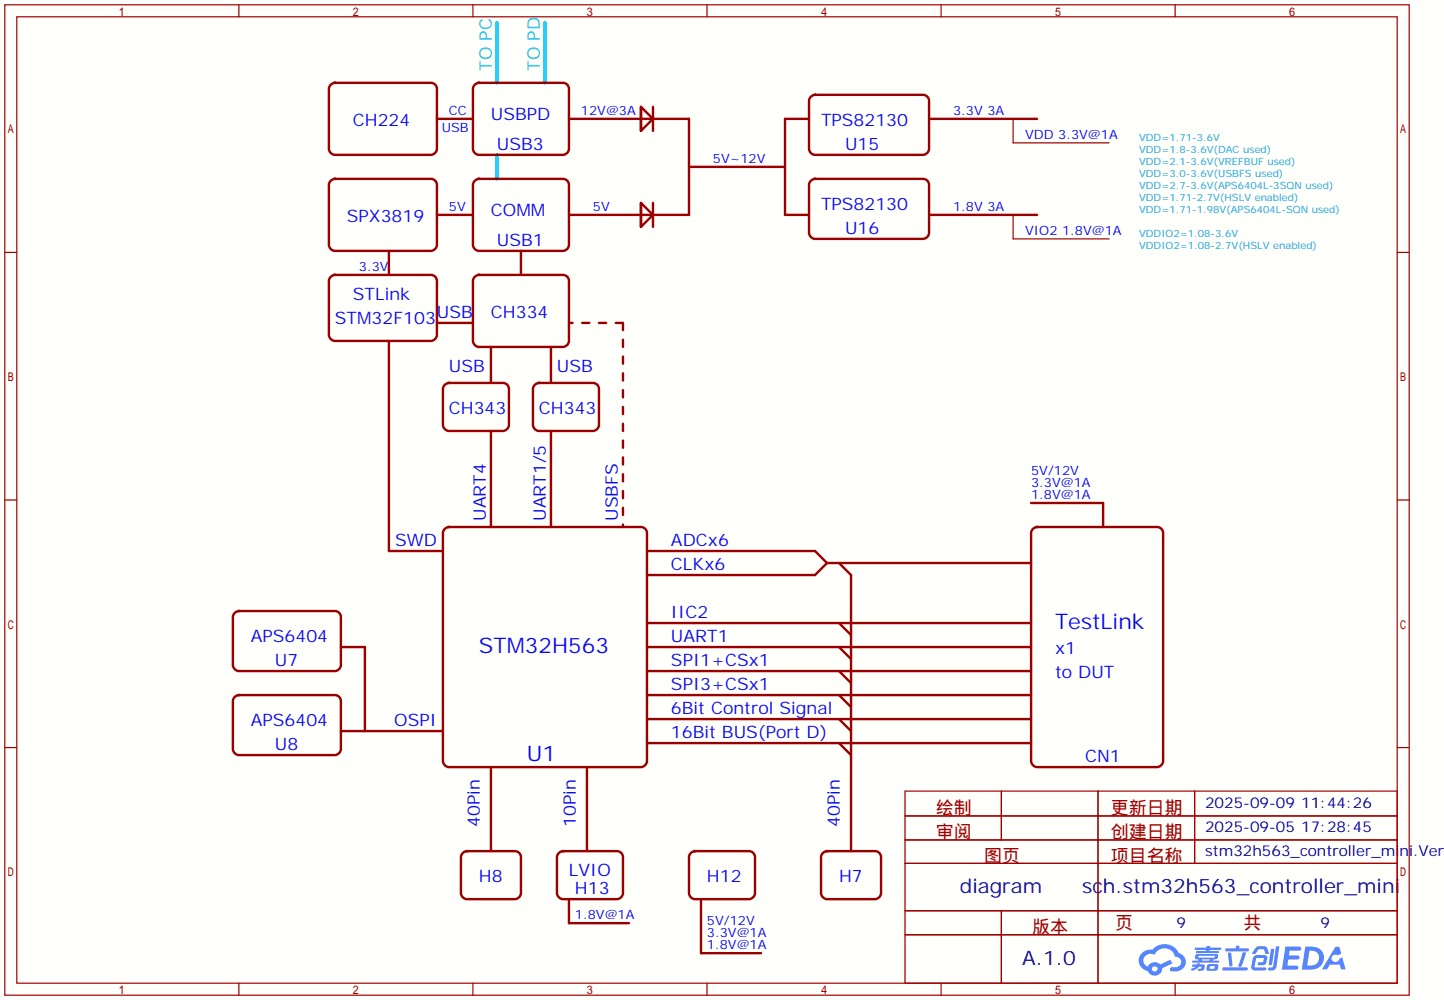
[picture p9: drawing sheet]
<svg xmlns="http://www.w3.org/2000/svg" width="306mm" height="212mm" viewBox="0 0 306 212" stroke-linecap="round" stroke-linejoin="round" font-family="sans-serif">
<path d="M0 0h305.6v211.6h-305.6z" fill="#fffffc"/>
<g fill="none" stroke="#a10000" stroke-width=".25">
<path d="M1 1h297.2v209.6h-297.2zM3.6 3.6h292.1v204.4h-292.1zM50.5 1v2.6M100.1 1v2.6M149.6 1v2.6M199.1 1v2.6M248.7 1v2.6M1 53.4h2.6M295.7 53.4h2.5M1 105.8h2.6M295.7 105.8h2.5M1 158.2h2.6"/>
<path d="M295.7 158.2h2.5M50.5 208v2.6M100.1 208v2.6M149.6 208v2.6M199.1 208v2.6M248.7 208v2.6"/>
</g>
<g fill="#5487ff">
<path d="M272 200.3h2.7a.48 .48 0 0 1 .7 .4 .48 .48 0 0 1-.7 .4h-1.8l-.2 1.1h1.9a.43 .43 0 0 1 .4 .4 .43 .43 0 0 1-.5 .4h-1.9l-.2 1.3h1.7a.45 .45 0 0 1 .6 .2 .45 .45 0 0 1-.2 .6h-3.2z"/>
<path d="M282.6 200.3h.8l.4 1.5-.7 .3a.84 .84 0 0 0-1.2 .3 .84 .84 0 0 0 .3 1.1 .84 .84 0 0 0 1.1-.4l.1-.2 .6-.3 .7 2.5h-.9l-.3-1h-2.1l-.6 1h-1.1z"/>
<path d="M269 200.8h.7l-.5 3.1a.36 .36 0 0 1-.4 .3 .36 .36 0 0 1-.3-.3z"/>
<path d="M270 200.2h.7l-.6 4.3a1.13 1.13 0 0 1-1.8 .6l.2-.4h.8l.1-.2z"/>
<path d="M265.7 200.6l.6-.4h1a.77 .77 0 0 1 .9 .5l.3 1-.2 .2h-.5l-.3-.9-.2-.2-1 .1-.7 1-.6-.1v-.2z"/>
<path d="M265.3 202.4l.5-.3h1.7a.81 .81 0 0 1 .7 .5 .81 .81 0 0 1-.2 .8 .81 .81 0 0 1-.9 .8h-.7a.32 .32 0 0 1-.3-.3 .32 .32 0 0 1 .4-.3h.8l.2-.9-1.7 .1-.3 1.8 2.2 .1a.32 .32 0 0 1 .3 .4 .32 .32 0 0 1-.4 .2h-2.3l-.4-.3-.1-.5z"/>
<path d="M258.7 204.7h5a.33 .33 0 0 1 .4 .3 .33 .33 0 0 1-.4 .3h-4.9l-.1-.1z"/>
<path d="M263 201.5h.7l-.6 2a.98 .98 0 0 1-.8 1.1l-.2-.3z"/>
<path d="M259.8 201.6h.7l.3 2.5a.34 .34 0 0 1-.3 .4 .34 .34 0 0 1-.4-.3z"/>
<path d="M259.3 200.7h2.2l.2-.6h.6l-.1 .6h1.8a.32 .32 0 0 1 .3 .3 .32 .32 0 0 1-.4 .3h-4.5l-.1-.2z"/>
<path d="M252.3 204.1h.9l.1-.3h.7l-.1 .3h.9a.82 .82 0 0 1-.6 1.3h-.7v-.4l.6-.1 .1-.3a.68 .68 0 0 0-.9 .4l-1.1 .4-.2-.4 1-.5h-.8z"/>
<path d="M252.9 200.5h2.4l.1-.3h.7l-.1 .3h2.2l.3 .3-.3 .2h-2.2l-.1 .2h1.8l.2 .3-.2 .1h-4.5l-.1-.4h2l.1-.2h-2.3l-.1-.2z"/>
<path d="M276.2 200.3l-.7 4.9h1.6a2.5 2.5 0 0 0 3.1-2.5 2.5 2.5 0 0 0-3.1-2.4zM277.1 201.1a1.61 1.61 0 0 1 2 1.5 1.61 1.61 0 0 1-1.8 1.7h-.7z"/>
<path d="M253 202a.55 .55 0 0 0-.2 .8 .55 .55 0 0 0 .7 .2l.1 .3h-1.3v.3l5.5 .1 .2-.2-.2-.2h-1.2l.2-.3a.7 .7 0 0 0 .9-.3 .7 .7 0 0 0-.1-.8l-4.1-.1zM253.6 202.3l3.3-.1 .2 .1-.2 .3h-3.2zM254.3 203h1.7l-.1 .3h-1.5z"/>
<path d="M255.5 204.2a1.05 1.05 0 0 0-.1 1.2 2.91 2.91 0 0 0 2.2-.2 .98 .98 0 0 0 0-1.2h-1.6zM256.1 204.5l.8-.1 .1 .1v.3l-.2 .2-.8-.1z"/>
<path d="M241.7 201.6a2.23 2.23 0 0 0-.6 2.3 2.23 2.23 0 0 0 1.8 1.6 1.58 1.58 0 0 0 1.7 .9 1.58 1.58 0 0 0 1.3-1.5l2.2-1.1-.5-.7-2.1 1a1.65 1.65 0 0 0-2.6 .4 1.45 1.45 0 0 1-.8-1.9 1.45 1.45 0 0 1 2-.7l.2 .1a2.3 2.3 0 0 1 2.3-1.3 2.3 2.3 0 0 1 2.1 1.7 1.12 1.12 0 0 1 1.3 1 1.12 1.12 0 0 1-1.2 1.2h-.7a.45 .45 0 0 0-.5 .4 .45 .45 0 0 0 .4 .5 2.21 2.21 0 0 0 2.2-.5 2.21 2.21 0 0 0 .5-2.3 2.13 2.13 0 0 0-1.3-1.1 3.3 3.3 0 0 0-5.5-.7l-1.2 .1zM243.8 205a.57 .57 0 0 1 1.1 0 .57 .57 0 0 1-1.1 0z"/>
</g>
<path d="M191.5 167.4h104.2v40.6h-104.2zM191.5 172.6h104.2M191.5 177.7h104.2M211.9 167.4v10.3M232.3 167.4v40.6M252.8 167.4v15.3M191.5 182.7h104.2M191.5 192.7h104.2M191.5 197.8h104.2M211.9 192.7v15.3" fill="none" stroke="#a10000" stroke-width=".25"/>
<g fill="none" stroke="#900" stroke-width=".51">
<path d="M69.9 18l.3-.2 .7-.3h20.3a1.27 1.27 0 0 1 1.3 1.3v12.7a1.35 1.35 0 0 1-1.3 1.3h-20.3a1.35 1.35 0 0 1-1.3-1.3v-12.7zM100.4 18l.3-.2 .6-.3h17.8a1.27 1.27 0 0 1 1.3 1.3v12.7a1.35 1.35 0 0 1-1.3 1.3h-17.8a1.35 1.35 0 0 1-1.2-1.3v-12.7zM69.9 38.4l.3-.3 .7-.3h20.3a1.27 1.27 0 0 1 1.3 1.3v12.7a1.35 1.35 0 0 1-1.3 1.3h-20.3a1.35 1.35 0 0 1-1.3-1.3v-12.7zM92.5 25.1h7.6M100.4 38.4l.3-.3 .6-.3h17.8a1.27 1.27 0 0 1 1.3 1.3v12.7a1.35 1.35 0 0 1-1.3 1.3h-17.8a1.35 1.35 0 0 1-1.2-1.3v-12.7zM120.4 25.1h25.4v20.4h-25.4M135.6 22.6v5.1v-5.1l2.6 2.5-2.6 2.6M138.2 22.6v5.1M145.8 35.3h20.3M171.2 25.1h-5.1v20.4h5.1M171.5 20.6l.3-.3 .7-.2h22.8a1.27 1.27 0 0 1 1.3 1.2v10.2a1.35 1.35 0 0 1-1.3 1.3h-22.8a1.35 1.35 0 0 1-1.3-1.3v-10.2zM171.5 38.4l.3-.3 .7-.3h22.8a1.27 1.27 0 0 1 1.3 1.3v10.2a1.35 1.35 0 0 1-1.3 1.2h-22.8a1.35 1.35 0 0 1-1.3-1.2v-10.2z"/>
<path d="M196.6 25.1h22.9M69.9 58.7l.3-.3 .7-.2h20.3a1.27 1.27 0 0 1 1.3 1.2v11.5a1.35 1.35 0 0 1-1.3 1.2h-20.3a1.35 1.35 0 0 1-1.3-1.2v-11.5zM82.3 53.1v5.1M92.5 45.5h7.6M100.4 58.7l.3-.3 .6-.2h17.8a1.27 1.27 0 0 1 1.3 1.2v12.7a1.35 1.35 0 0 1-1.3 1.3h-17.8a1.35 1.35 0 0 1-1.2-1.3v-12.7zM110.2 53.1v5.1M135.6 42.9v5.1v-5.1l2.6 2.6-2.6 2.5M138.2 42.9v5.1M196.6 45.5h22.9M82.3 72.1v44.5h11.4M92.5 68.3h7.6M103.9 73.4v7.6"/>
<path d="M116.6 73.4v7.6M94 81.5l.3-.2 .7-.3h11.4a1.27 1.27 0 0 1 1.3 1.3v7.6a1.35 1.35 0 0 1-1.3 1.3h-11.4a1.35 1.35 0 0 1-1.3-1.3v-7.6zM103.9 91.2v20.3M113.1 81.5l.3-.2 .6-.3h11.5a1.27 1.27 0 0 1 1.2 1.3v7.6a1.35 1.35 0 0 1-1.2 1.3h-11.5a1.35 1.35 0 0 1-1.2-1.3v-7.6zM116.6 91.2v20.3M94 112l.3-.2 .7-.3h40.6a1.27 1.27 0 0 1 1.3 1.3v48.2a1.35 1.35 0 0 1-1.3 1.3h-40.6a1.35 1.35 0 0 1-1.3-1.3v-48.2zM136.9 116.6h35.6l2.5 2.5M175 119.1l-2.5 2.6h-35.6M175 119.1h43.2M177.5 119.1l2.6 2.6v58.4M218.2 106.4h15.2v5.1M218.5 112l.3-.2 .7-.3h25.4a1.27 1.27 0 0 1 1.2 1.3v48.2a1.35 1.35 0 0 1-1.2 1.3h-25.4a1.35 1.35 0 0 1-1.3-1.3v-48.2z"/>
<path d="M49.6 129.8l.3-.3 .6-.2h20.4a1.27 1.27 0 0 1 1.2 1.3v10.1a1.35 1.35 0 0 1-1.2 1.3h-20.4a1.35 1.35 0 0 1-1.2-1.3v-10.1zM72.1 136.9h5.1v17.8M136.9 131.8h81.3M136.9 136.9h81.3M177.5 131.8l2.6 2.6M177.5 136.9l2.6 2.5M49.6 147.6l.3-.3 .6-.2h20.4a1.27 1.27 0 0 1 1.2 1.2v10.2a1.35 1.35 0 0 1-1.2 1.3h-20.4a1.35 1.35 0 0 1-1.2-1.3v-10.2zM72.1 154.7h21.6M136.9 152.1h81.3M136.9 142h81.3M136.9 147.1h81.3M136.9 157.2h81.3"/>
<path d="M177.5 142l2.6 2.5M177.5 147.1l2.6 2.5M177.5 152.1l2.6 2.6M177.5 157.2l2.6 2.6M103.9 162.3v17.8M124.2 162.3v17.8M97.8 180.6l.3-.3 .7-.2h10.2a1.27 1.27 0 0 1 1.2 1.3v7.6a1.35 1.35 0 0 1-1.2 1.2h-10.2a1.35 1.35 0 0 1-1.3-1.2v-7.6zM118.1 180.6l.3-.3 .7-.2h11.5a1.27 1.27 0 0 1 1.2 1.3v7.6a1.35 1.35 0 0 1-1.2 1.2h-11.5a1.35 1.35 0 0 1-1.2-1.2v-7.6zM120.4 190.2v5.1h12.7M146.1 180.6l.3-.3 .7-.2h11.4a1.27 1.27 0 0 1 1.3 1.3v7.6a1.35 1.35 0 0 1-1.3 1.2h-11.4a1.35 1.35 0 0 1-1.3-1.2v-7.6zM148.3 190.2v11.5h12.7M174 180.6l.3-.3 .7-.2h10.2a1.27 1.27 0 0 1 1.2 1.3v7.6a1.35 1.35 0 0 1-1.2 1.2h-10.2a1.35 1.35 0 0 1-1.3-1.2v-7.6z"/>
</g>
<path d="M214.4 25.1v5.1h20.3M214.4 45.5v5h20.3" fill="none" stroke="#900" stroke-width=".25"/>
<path d="M105.2 4.8v12.7M115.3 4.8v12.7M105.2 32.8v5" fill="none" stroke="#0cf" stroke-width=".76"/>
<path d="M131.8 68.3v43.2M131.8 68.3h-11.4" fill="none" stroke="#900" stroke-width=".51" stroke-dasharray="1.5 2"/>
<g font-size="4.5" fill="#00f">
<text x="223.3" y="133">TestLink</text>
<text x="101.3" y="138.1">STM32H563</text>
<text x="111.5" y="160.9">U1</text>
</g>
<g font-size="4.2" fill="#000080">
<text x="203.1" y="189">diagram</text>
<text x="229" y="189">sch.stm32h563_controller_mini</text>
<text x="216.3" y="204.2">A.1.0</text>
</g>
<g font-size="3.8" fill="#a00000">
<text x="198" y="172.2">绘制</text>
<text x="235.1" y="172.2">更新日期</text>
<text x="198" y="177.3">审阅</text>
<text x="235.1" y="177.3">创建日期</text>
<text x="208.2" y="182.4">图页</text>
<text x="235.1" y="182.4">项目名称</text>
<text x="218.4" y="197.4">版本</text>
<text x="236" y="196.6">页</text>
<text x="263.1" y="196.6">共</text>
</g>
<g font-size="3.6" fill="#0cf">
<text x="104.1" y="15" transform="rotate(-90 104.1 15)">TO PC</text>
<text x="114.2" y="15" transform="rotate(-90 114.2 15)">TO PD</text>
</g>
<g font-size="3.6" fill="#00f">
<text x="74.7" y="26.6">CH224</text>
<text x="103.9" y="25.3">USBPD</text>
<text x="173.7" y="26.6">TPS82130</text>
<text x="105.2" y="31.7">USB3</text>
<text x="178.8" y="31.7">U15</text>
<text x="73.4" y="46.9">SPX3819</text>
<text x="103.9" y="45.6">COMM</text>
<text x="173.7" y="44.4">TPS82130</text>
<text x="105.2" y="52">USB1</text>
<text x="178.8" y="49.5">U16</text>
<text x="74.7" y="63.4">STLink</text>
<text x="70.9" y="68.5">STM32F103</text>
<text x="92.5" y="67.2">USB</text>
<text x="103.9" y="67.2">CH334</text>
<text x="95" y="78.7">USB</text>
<text x="117.9" y="78.7">USB</text>
<text x="95" y="87.6">CH343</text>
<text x="114" y="87.6">CH343</text>
<text x="102.8" y="110.2" transform="rotate(-90 102.8 110.2)">UART4</text>
<text x="115.5" y="110.2" transform="rotate(-90 115.5 110.2)">UART1/5</text>
<text x="130.7" y="110.2" transform="rotate(-90 130.7 110.2)">USBFS</text>
<text x="83.6" y="115.5">SWD</text>
<text x="142" y="115.5">ADCx6</text>
<text x="142" y="120.6">CLKx6</text>
<text x="142" y="130.7">IIC2</text>
<text x="53.1" y="135.8">APS6404</text>
<text x="142" y="135.8">UART1</text>
<text x="58.2" y="140.9">U7</text>
<text x="142" y="140.9">SPI1+CSx1</text>
<text x="223.3" y="143.4">to DUT</text>
<text x="223.3" y="138.4">x1</text>
<text x="142" y="146">SPI3+CSx1</text>
<text x="53.1" y="153.6">APS6404</text>
<text x="83.4" y="153.6">OSPI</text>
<text x="142" y="151.1">6Bit Control Signal</text>
<text x="58.2" y="158.7">U8</text>
<text x="142" y="156.1">16Bit BUS(Port D)</text>
<text x="229.6" y="161.2">CN1</text>
<text x="101.5" y="175" transform="rotate(-90 101.5 175)">40Pin</text>
<text x="121.8" y="175" transform="rotate(-90 121.8 175)">10Pin</text>
<text x="177.7" y="175" transform="rotate(-90 177.7 175)">40Pin</text>
<text x="120.4" y="185.3">LVIO</text>
<text x="101.3" y="186.6">H8</text>
<text x="121.7" y="189.2">H13</text>
<text x="149.6" y="186.6">H12</text>
<text x="177.5" y="186.6">H7</text>
</g>
<g font-size="3.2" fill="#000080">
<text x="255" y="170.9">2025-09-09</text>
<text x="275.3" y="170.9">11:44:26</text>
<text x="255" y="176">2025-09-05</text>
<text x="275.3" y="176">17:28:45</text>
<text x="255" y="181">stm32h563_controller_mini.Ver.</text>
<text x="248.9" y="196.3">9</text>
<text x="279.4" y="196.3">9</text>
</g>
<g font-size="2.7" fill="#00f">
<text x="93.5" y="27.9">USB</text>
<text x="95" y="24.3">CC</text>
<text x="122.9" y="24.3">12V@3A</text>
<text x="201.7" y="24.3">3.3V 3A</text>
<text x="216.9" y="29.4">VDD 3.3V@1A</text>
<text x="150.9" y="34.5">5V~12V</text>
<text x="95" y="44.7">5V</text>
<text x="125.5" y="44.7">5V</text>
<text x="201.7" y="44.7">1.8V 3A</text>
<text x="216.9" y="49.7">VIO2 1.8V@1A</text>
<text x="75.9" y="57.4">3.3V</text>
<text x="218.2" y="100.5">5V/12V</text>
<text x="218.2" y="103.1">3.3V@1A</text>
<text x="218.2" y="105.6">1.8V@1A</text>
<text x="121.7" y="194.5">1.8V@1A</text>
<text x="149.6" y="195.8">5V/12V</text>
<text x="149.6" y="198.3">3.3V@1A</text>
<text x="149.6" y="200.9">1.8V@1A</text>
</g>
<g font-size="2.1" fill="#09c">
<text x="241" y="29.8">VDD=1.71-3.6V</text>
<text x="241" y="32.3">VDD=1.8-3.6V(DAC used)</text>
<text x="241" y="34.9">VDD=2.1-3.6V(VREFBUF used)</text>
<text x="241" y="37.4">VDD=3.0-3.6V(USBFS used)</text>
<text x="241" y="40">VDD=2.7-3.6V(APS6404L-3SQN used)</text>
<text x="241" y="42.5">VDD=1.71-2.7V(HSLV enabled)</text>
<text x="241" y="45">VDD=1.71-1.98V(APS6404L-SQN used)</text>
<text x="241" y="50.1">VDDIO2=1.08-3.6V</text>
<text x="241" y="52.7">VDDIO2=1.08-2.7V(HSLV enabled)</text>
</g>
</svg>
